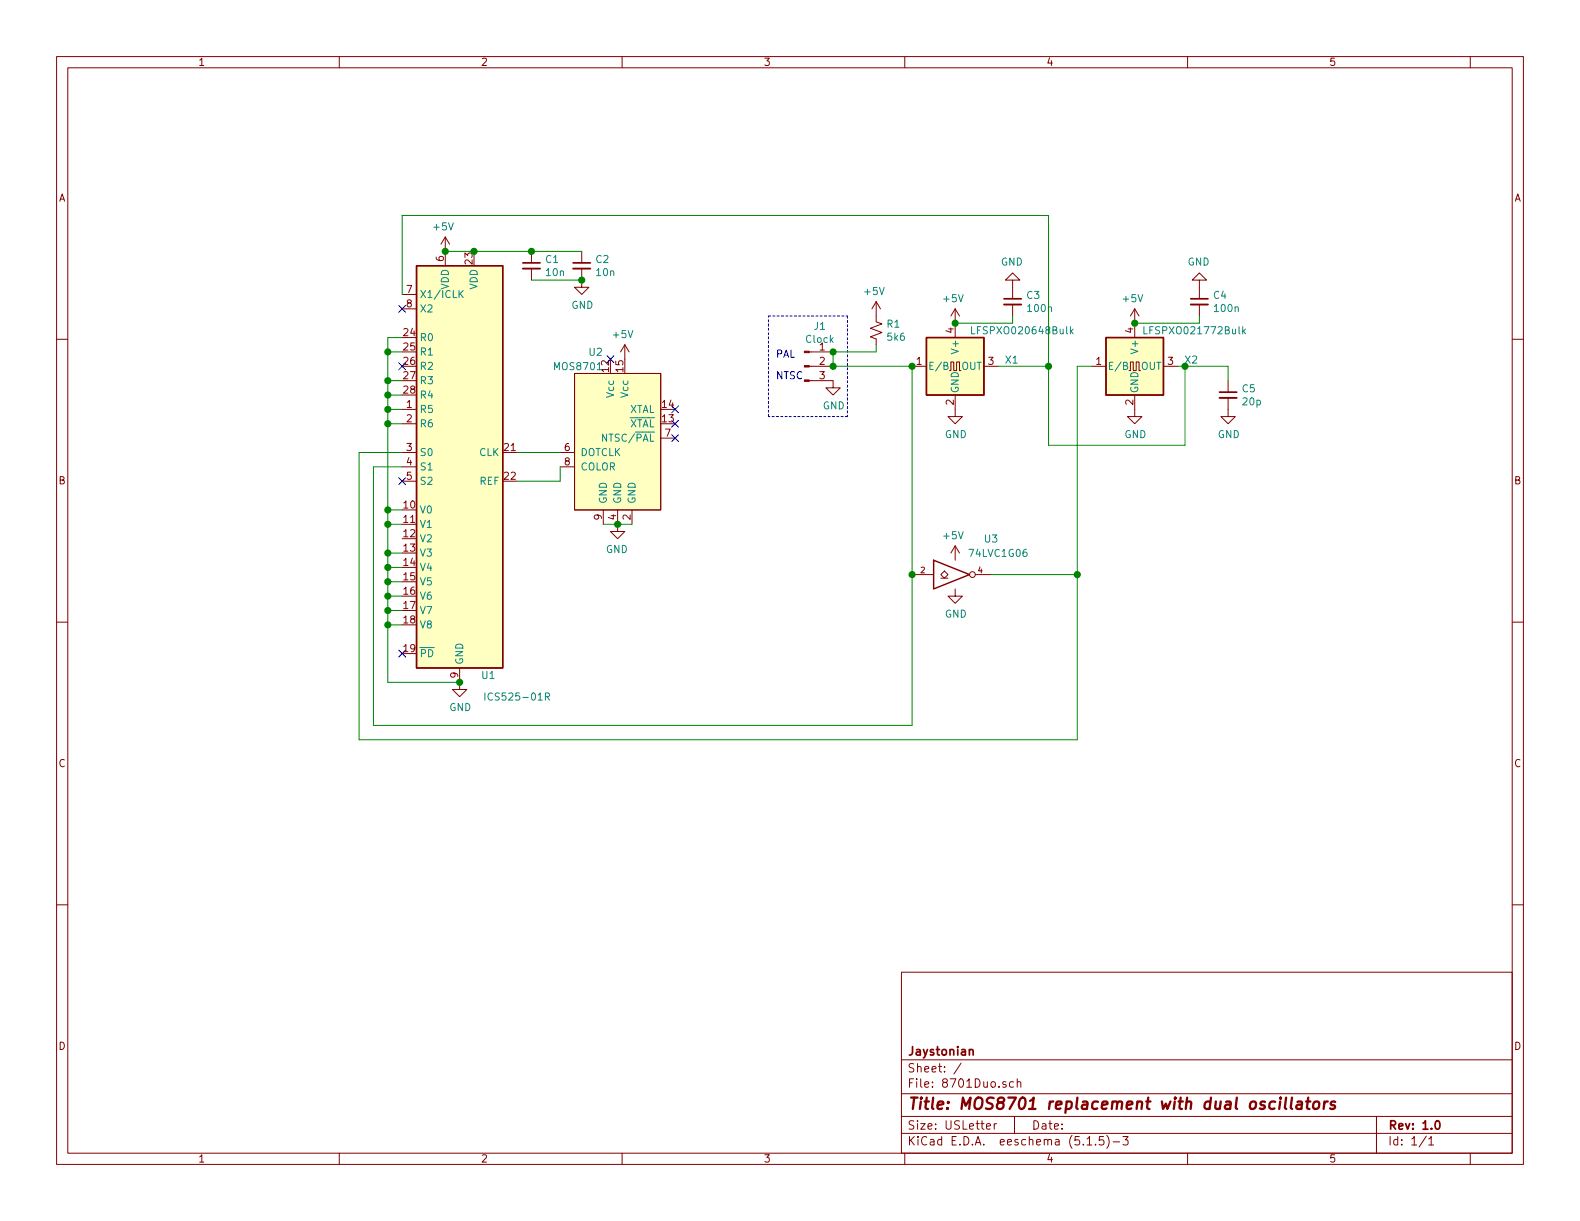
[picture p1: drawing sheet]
EESchema Schematic File Version 4
EELAYER 30 0
EELAYER END
$Descr USLetter 11000 8500
encoding utf-8
Sheet 1 1
Title "MOS8701 replacement with dual oscillators"
Date ""
Rev "1.0"
Comp "Jaystonian"
Comment1 ""
Comment2 ""
Comment3 ""
Comment4 ""
$EndDescr
$Comp
L CPU2:MOS8701 U2
U 1 1
P 4300 3450
F 0 "U2" H 4400 4450 50  0000 L CNN
F 1 "MOS8701" H 4400 4350 50  0000 L CNN
F 2 "Package_DIP:DIP-16_W7.62mm" H 4300 3450 50  0001 C CNN
F 3 "" H 4300 3450 50  0001 C CNN
	1    4300 3450
	-1   0    0    -1  
$EndComp
$Comp
L Power2:GND #PWR04
U 1 1
P 4300 3650
F 0 "#PWR04" H 4300 3400 50  0001 C CNN
F 1 "GND" H 4305 3477 50  0000 C CNN
F 2 "" H 4300 3650 50  0001 C CNN
F 3 "" H 4300 3650 50  0001 C CNN
	1    4300 3650
	-1   0    0    -1  
$EndComp
Wire Wire Line
	4400 3650 4300 3650
Connection ~ 4300 3650
Wire Wire Line
	4300 3650 4200 3650
$Comp
L Power2:+5V #PWR05
U 1 1
P 4350 2500
F 0 "#PWR05" H 4350 2350 50  0001 C CNN
F 1 "+5V" H 4365 2673 50  0000 C CNN
F 2 "" H 4350 2500 50  0001 C CNN
F 3 "" H 4350 2500 50  0001 C CNN
	1    4350 2500
	-1   0    0    -1  
$EndComp
NoConn ~ 4700 2850
NoConn ~ 4700 2950
NoConn ~ 4700 3050
$Comp
L Timer_PLL:ICS525-01R U1
U 1 1
P 3200 3250
F 0 "U1" H 3400 1800 50  0000 C CNN
F 1 "ICS525-01R" H 3600 1650 50  0000 C CNN
F 2 "Package_SO:SSOP-28_3.9x9.9mm_P0.635mm" H 3200 1250 50  0001 C CNN
F 3 "https://www.idt.com/document/dst/525-01-02-datasheet" H 3200 3250 50  0001 C CNN
	1    3200 3250
	1    0    0    -1  
$EndComp
$Comp
L Power2:GND #PWR02
U 1 1
P 3200 4750
F 0 "#PWR02" H 3200 4500 50  0001 C CNN
F 1 "GND" H 3205 4577 50  0000 C CNN
F 2 "" H 3200 4750 50  0001 C CNN
F 3 "" H 3200 4750 50  0001 C CNN
	1    3200 4750
	1    0    0    -1  
$EndComp
Wire Wire Line
	3300 1750 3100 1750
Wire Wire Line
	3600 3150 3900 3150
Wire Wire Line
	3600 3350 3900 3350
Wire Wire Line
	3900 3350 3900 3250
Wire Wire Line
	2800 2750 2700 2750
Wire Wire Line
	2700 2750 2700 2650
Wire Wire Line
	2700 2650 2800 2650
Wire Wire Line
	2700 2650 2700 2450
Wire Wire Line
	2700 2450 2800 2450
Connection ~ 2700 2650
Wire Wire Line
	2700 2750 2700 2850
Connection ~ 2700 2750
Connection ~ 2700 2850
Wire Wire Line
	2700 2850 2800 2850
Wire Wire Line
	2700 2450 2700 2350
Wire Wire Line
	2700 2350 2800 2350
Connection ~ 2700 2450
Wire Wire Line
	2800 3650 2700 3650
Wire Wire Line
	2700 3650 2700 3850
Wire Wire Line
	2700 3850 2800 3850
Wire Wire Line
	2700 3850 2700 3950
Wire Wire Line
	2700 3950 2800 3950
Connection ~ 2700 3850
Wire Wire Line
	2700 3950 2700 4050
Wire Wire Line
	2700 4350 2800 4350
Connection ~ 2700 3950
Wire Wire Line
	2800 4250 2700 4250
Connection ~ 2700 4250
Wire Wire Line
	2700 4250 2700 4350
Wire Wire Line
	2800 4150 2700 4150
Connection ~ 2700 4150
Wire Wire Line
	2700 4150 2700 4250
Wire Wire Line
	2800 4050 2700 4050
Connection ~ 2700 4050
Wire Wire Line
	2700 4050 2700 4150
Wire Wire Line
	2700 3650 2700 3550
Connection ~ 2700 3650
Wire Wire Line
	2800 3550 2700 3550
Connection ~ 2700 3550
Wire Wire Line
	2700 4350 2700 4750
Wire Wire Line
	2700 4750 3200 4750
Connection ~ 2700 4350
Connection ~ 3200 4750
NoConn ~ 2800 2550
Wire Wire Line
	2800 2950 2700 2950
Connection ~ 2700 2950
Wire Wire Line
	2700 2950 2700 2850
NoConn ~ 2800 3350
Wire Wire Line
	2700 2950 2700 3550
NoConn ~ 2800 4550
$Comp
L Power2:GND #PWR09
U 1 1
P 6650 2850
F 0 "#PWR09" H 6650 2600 50  0001 C CNN
F 1 "GND" H 6655 2677 50  0000 C CNN
F 2 "" H 6650 2850 50  0001 C CNN
F 3 "" H 6650 2850 50  0001 C CNN
	1    6650 2850
	1    0    0    -1  
$EndComp
$Comp
L Power2:GND #PWR014
U 1 1
P 7900 2850
F 0 "#PWR014" H 7900 2600 50  0001 C CNN
F 1 "GND" H 7905 2677 50  0000 C CNN
F 2 "" H 7900 2850 50  0001 C CNN
F 3 "" H 7900 2850 50  0001 C CNN
	1    7900 2850
	1    0    0    -1  
$EndComp
Wire Wire Line
	7500 2550 7600 2550
Wire Wire Line
	6950 2550 7300 2550
Wire Wire Line
	7300 2550 7300 3100
Wire Wire Line
	7300 3100 8250 3100
Wire Wire Line
	8250 3100 8250 2550
Wire Wire Line
	8250 2550 8200 2550
$Comp
L Connector:Conn_01x03_Male J1
U 1 1
P 5600 2550
F 0 "J1" H 5708 2831 50  0000 C CNN
F 1 "Clock" H 5708 2740 50  0000 C CNN
F 2 "Connector_PinHeader_2.54mm:PinHeader_1x03_P2.54mm_Vertical" H 5600 2550 50  0001 C CNN
F 3 "~" H 5600 2550 50  0001 C CNN
	1    5600 2550
	1    0    0    -1  
$EndComp
$Comp
L Device:R_Small_US R1
U 1 1
P 6100 2300
F 0 "R1" H 6168 2346 50  0000 L CNN
F 1 "5k6" H 6168 2255 50  0000 L CNN
F 2 "Resistor_SMD:R_0805_2012Metric_Pad1.15x1.40mm_HandSolder" H 6100 2300 50  0001 C CNN
F 3 "~" H 6100 2300 50  0001 C CNN
	1    6100 2300
	1    0    0    -1  
$EndComp
Wire Wire Line
	5800 2450 6100 2450
Wire Wire Line
	6100 2450 6100 2400
$Comp
L Power2:GND #PWR06
U 1 1
P 5800 2650
F 0 "#PWR06" H 5800 2400 50  0001 C CNN
F 1 "GND" H 5805 2477 50  0000 C CNN
F 2 "" H 5800 2650 50  0001 C CNN
F 3 "" H 5800 2650 50  0001 C CNN
	1    5800 2650
	1    0    0    -1  
$EndComp
Wire Wire Line
	5800 2550 6350 2550
NoConn ~ 2800 2150
Wire Wire Line
	2800 1500 7300 1500
Wire Wire Line
	7300 1500 7300 2550
Wire Wire Line
	2800 1500 2800 2050
Connection ~ 7300 2550
$Comp
L Device:C_Small C3
U 1 1
P 7050 2100
F 0 "C3" H 7142 2146 50  0000 L CNN
F 1 "100n" H 7142 2055 50  0000 L CNN
F 2 "Capacitor_SMD:C_0805_2012Metric_Pad1.15x1.40mm_HandSolder" H 7050 2100 50  0001 C CNN
F 3 "~" H 7050 2100 50  0001 C CNN
	1    7050 2100
	1    0    0    -1  
$EndComp
$Comp
L Device:C_Small C4
U 1 1
P 8350 2100
F 0 "C4" H 8442 2146 50  0000 L CNN
F 1 "100n" H 8442 2055 50  0000 L CNN
F 2 "Capacitor_SMD:C_0805_2012Metric_Pad1.15x1.40mm_HandSolder" H 8350 2100 50  0001 C CNN
F 3 "~" H 8350 2100 50  0001 C CNN
	1    8350 2100
	1    0    0    -1  
$EndComp
Wire Wire Line
	7900 2250 8350 2250
Wire Wire Line
	8350 2250 8350 2200
Wire Wire Line
	6650 2250 7050 2250
Wire Wire Line
	7050 2250 7050 2200
$Comp
L Power2:GND #PWR012
U 1 1
P 7050 2000
F 0 "#PWR012" H 7050 1750 50  0001 C CNN
F 1 "GND" H 7055 1827 50  0000 C CNN
F 2 "" H 7050 2000 50  0001 C CNN
F 3 "" H 7050 2000 50  0001 C CNN
	1    7050 2000
	-1   0    0    1   
$EndComp
$Comp
L Power2:GND #PWR015
U 1 1
P 8350 2000
F 0 "#PWR015" H 8350 1750 50  0001 C CNN
F 1 "GND" H 8355 1827 50  0000 C CNN
F 2 "" H 8350 2000 50  0001 C CNN
F 3 "" H 8350 2000 50  0001 C CNN
	1    8350 2000
	-1   0    0    1   
$EndComp
Text Notes 5400 2500 0    50   ~ 0
PAL
Text Notes 5400 2650 0    50   ~ 0
NTSC
Wire Notes Line
	5350 2200 5900 2200
Wire Notes Line
	5900 2200 5900 2900
Wire Notes Line
	5900 2900 5350 2900
Wire Notes Line
	5350 2900 5350 2200
$Comp
L Device:C_Small C1
U 1 1
P 3700 1850
F 0 "C1" H 3792 1896 50  0000 L CNN
F 1 "10n" H 3792 1805 50  0000 L CNN
F 2 "Capacitor_SMD:C_0805_2012Metric_Pad1.15x1.40mm_HandSolder" H 3700 1850 50  0001 C CNN
F 3 "~" H 3700 1850 50  0001 C CNN
	1    3700 1850
	1    0    0    -1  
$EndComp
$Comp
L Device:C_Small C2
U 1 1
P 4050 1850
F 0 "C2" H 4142 1896 50  0000 L CNN
F 1 "10n" H 4142 1805 50  0000 L CNN
F 2 "Capacitor_SMD:C_0805_2012Metric_Pad1.15x1.40mm_HandSolder" H 4050 1850 50  0001 C CNN
F 3 "~" H 4050 1850 50  0001 C CNN
	1    4050 1850
	1    0    0    -1  
$EndComp
$Comp
L Power2:GND #PWR03
U 1 1
P 4050 1950
F 0 "#PWR03" H 4050 1700 50  0001 C CNN
F 1 "GND" H 4055 1777 50  0000 C CNN
F 2 "" H 4050 1950 50  0001 C CNN
F 3 "" H 4050 1950 50  0001 C CNN
	1    4050 1950
	1    0    0    -1  
$EndComp
Wire Wire Line
	3700 1950 4050 1950
Connection ~ 4050 1950
Wire Wire Line
	4050 1750 3700 1750
Wire Wire Line
	3700 1750 3300 1750
Connection ~ 3700 1750
Connection ~ 3300 1750
$Comp
L 74xGxx:74LVC1G06 U3
U 1 1
P 6650 4000
F 0 "U3" H 6900 4250 50  0000 C CNN
F 1 "74LVC1G06" H 6950 4150 50  0000 C CNN
F 2 "Package_TO_SOT_SMD:SOT-23-5" H 6650 4000 50  0001 C CNN
F 3 "http://www.ti.com/lit/sg/scyt129e/scyt129e.pdf" H 6650 4000 50  0001 C CNN
	1    6650 4000
	1    0    0    -1  
$EndComp
$Comp
L Power2:GND #PWR011
U 1 1
P 6650 4100
F 0 "#PWR011" H 6650 3850 50  0001 C CNN
F 1 "GND" H 6655 3927 50  0000 C CNN
F 2 "" H 6650 4100 50  0001 C CNN
F 3 "" H 6650 4100 50  0001 C CNN
	1    6650 4100
	1    0    0    -1  
$EndComp
Wire Wire Line
	6900 4000 7500 4000
Wire Wire Line
	7500 2550 7500 4000
Wire Wire Line
	6350 4000 6350 5050
Wire Wire Line
	6350 5050 2600 5050
Wire Wire Line
	2600 5050 2600 3250
Wire Wire Line
	2600 3250 2800 3250
Connection ~ 6350 4000
Wire Wire Line
	2800 3150 2500 3150
Wire Wire Line
	2500 3150 2500 5150
Wire Wire Line
	2500 5150 7500 5150
Wire Wire Line
	7500 5150 7500 4000
Connection ~ 7500 4000
NoConn ~ 4250 2500
$Comp
L Device:C_Small C5
U 1 1
P 8550 2750
F 0 "C5" H 8642 2796 50  0000 L CNN
F 1 "20p" H 8642 2705 50  0000 L CNN
F 2 "Capacitor_SMD:C_0805_2012Metric_Pad1.15x1.40mm_HandSolder" H 8550 2750 50  0001 C CNN
F 3 "~" H 8550 2750 50  0001 C CNN
	1    8550 2750
	1    0    0    -1  
$EndComp
$Comp
L Power2:GND #PWR016
U 1 1
P 8550 2850
F 0 "#PWR016" H 8550 2600 50  0001 C CNN
F 1 "GND" H 8555 2677 50  0000 C CNN
F 2 "" H 8550 2850 50  0001 C CNN
F 3 "" H 8550 2850 50  0001 C CNN
	1    8550 2850
	1    0    0    -1  
$EndComp
Wire Wire Line
	8550 2650 8550 2550
Wire Wire Line
	8550 2550 8250 2550
Connection ~ 8250 2550
$Comp
L Oscillator:IQXO-70 X2
U 1 1
P 7900 2550
F 0 "X2" H 8244 2596 50  0000 L CNN
F 1 "LFSPXO021772Bulk" H 7950 2800 50  0000 L CNN
F 2 "Oscillator:Oscillator_SMD_IQD_IQXO70-4Pin_7.5x5.0mm" H 8575 2225 50  0001 C CNN
F 3 "http://www.iqdfrequencyproducts.com/products/details/iqxo-70-11-30.pdf" H 7800 2550 50  0001 C CNN
	1    7900 2550
	1    0    0    -1  
$EndComp
$Comp
L Oscillator:IQXO-70 X1
U 1 1
P 6650 2550
F 0 "X1" H 6994 2596 50  0000 L CNN
F 1 "LFSPXO020648Bulk" H 6750 2800 50  0000 L CNN
F 2 "Oscillator:Oscillator_SMD_IQD_IQXO70-4Pin_7.5x5.0mm" H 7325 2225 50  0001 C CNN
F 3 "http://www.iqdfrequencyproducts.com/products/details/iqxo-70-11-30.pdf" H 6550 2550 50  0001 C CNN
	1    6650 2550
	1    0    0    -1  
$EndComp
$Comp
L Power2:+5V #PWR07
U 1 1
P 6100 2200
F 0 "#PWR07" H 6100 2050 50  0001 C CNN
F 1 "+5V" H 6115 2373 50  0000 C CNN
F 2 "" H 6100 2200 50  0001 C CNN
F 3 "" H 6100 2200 50  0001 C CNN
	1    6100 2200
	-1   0    0    -1  
$EndComp
$Comp
L Power2:+5V #PWR08
U 1 1
P 6650 2250
F 0 "#PWR08" H 6650 2100 50  0001 C CNN
F 1 "+5V" H 6665 2423 50  0000 C CNN
F 2 "" H 6650 2250 50  0001 C CNN
F 3 "" H 6650 2250 50  0001 C CNN
	1    6650 2250
	-1   0    0    -1  
$EndComp
$Comp
L Power2:+5V #PWR013
U 1 1
P 7900 2250
F 0 "#PWR013" H 7900 2100 50  0001 C CNN
F 1 "+5V" H 7915 2423 50  0000 C CNN
F 2 "" H 7900 2250 50  0001 C CNN
F 3 "" H 7900 2250 50  0001 C CNN
	1    7900 2250
	-1   0    0    -1  
$EndComp
$Comp
L Power2:+5V #PWR010
U 1 1
P 6650 3900
F 0 "#PWR010" H 6650 3750 50  0001 C CNN
F 1 "+5V" H 6665 4073 50  0000 C CNN
F 2 "" H 6650 3900 50  0001 C CNN
F 3 "" H 6650 3900 50  0001 C CNN
	1    6650 3900
	-1   0    0    -1  
$EndComp
$Comp
L Power2:+5V #PWR01
U 1 1
P 3100 1750
F 0 "#PWR01" H 3100 1600 50  0001 C CNN
F 1 "+5V" H 3115 1923 50  0000 C CNN
F 2 "" H 3100 1750 50  0001 C CNN
F 3 "" H 3100 1750 50  0001 C CNN
	1    3100 1750
	-1   0    0    -1  
$EndComp
Connection ~ 6350 2550
Wire Wire Line
	6350 2550 6350 4000
Wire Wire Line
	5800 2450 5800 2550
Connection ~ 5800 2450
Connection ~ 5800 2550
Connection ~ 3100 1750
Connection ~ 6650 2250
Connection ~ 7900 2250
$EndSCHEMATC
